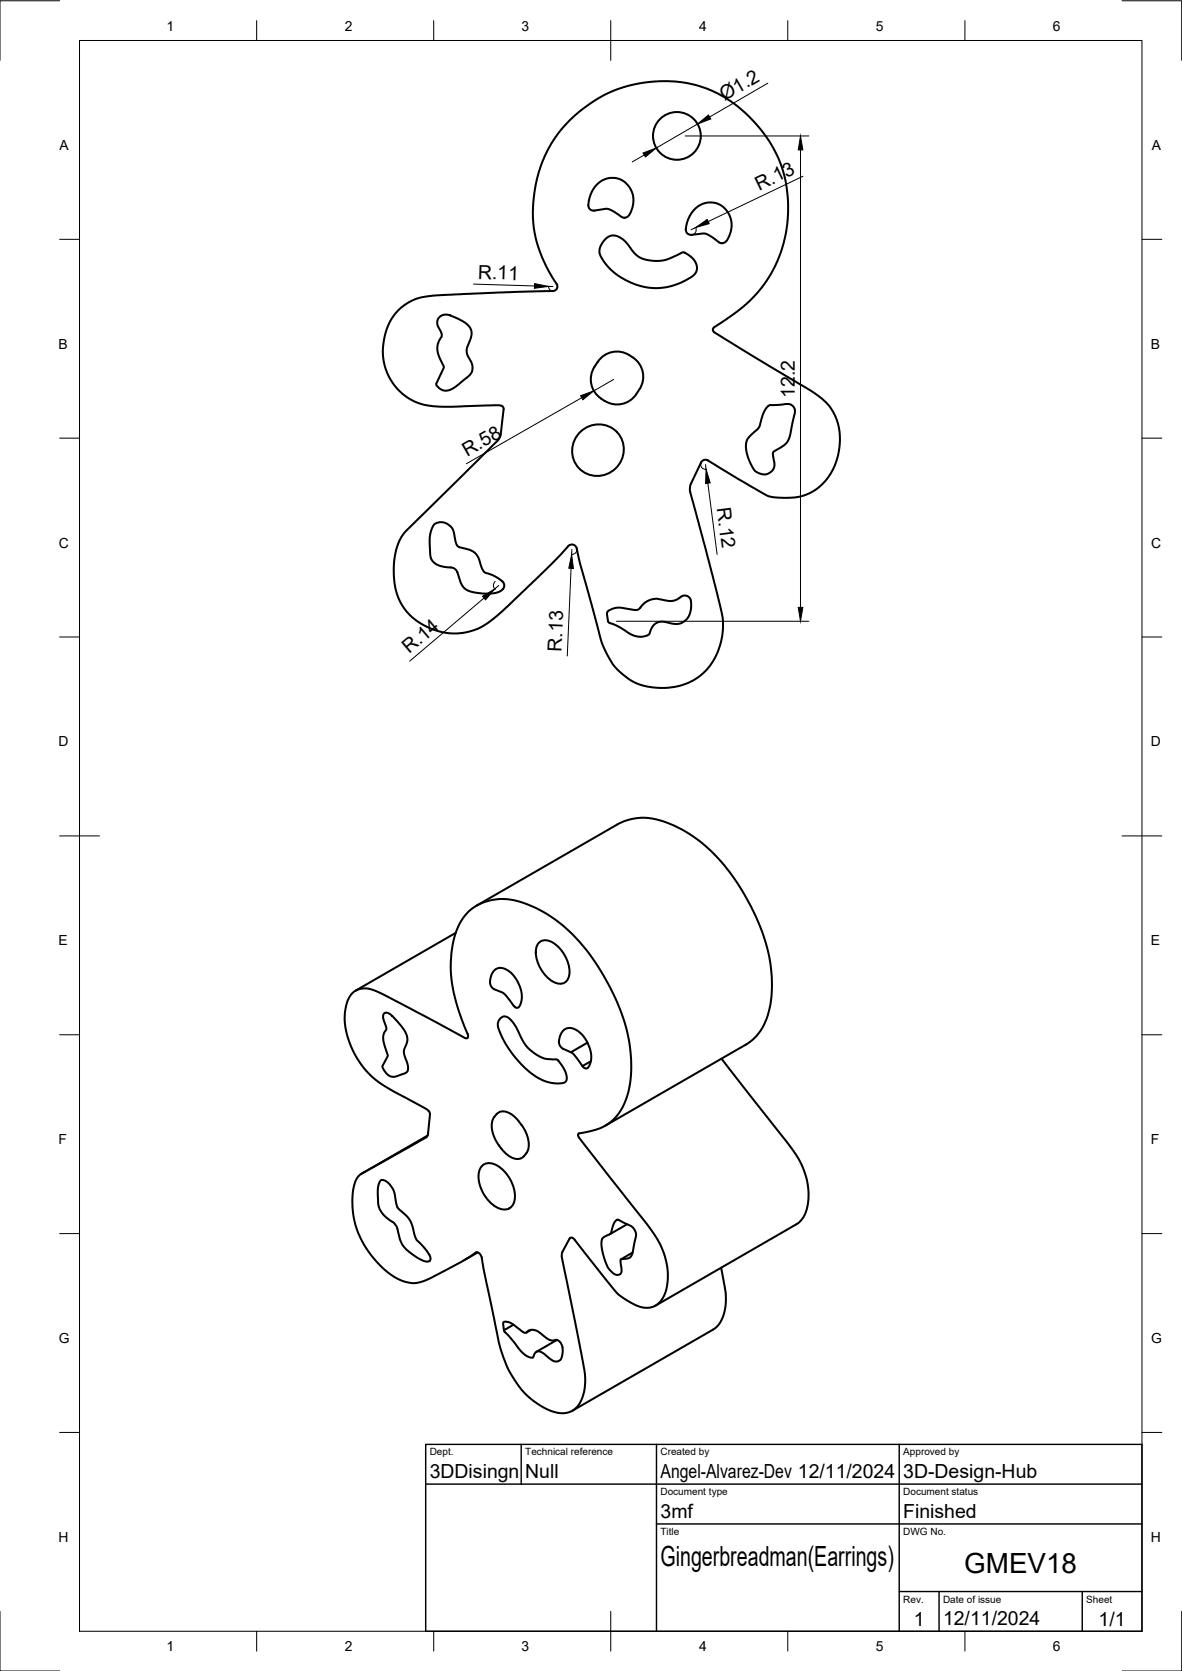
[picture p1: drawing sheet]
<svg xmlns="http://www.w3.org/2000/svg" width="297mm" height="420mm" viewBox="0 0 297 420" stroke-linecap="round" stroke-linejoin="round" font-family="sans-serif">
<!-- layer: Visible -->
<g fill="none" stroke="#000" stroke-width=".51">
<path d="M156.2 54.6l-2.2-1.5-1.2-.6-3.5 .5a1.64 1.64 0 0 1-1.3-2.5l.7-2.3 1.2-1.7 1.6-1.2 2-.6 1.9 .2 1.8 1.1 1.3 1.5 .6 1.8a6.1 6.1 0 0 1-1.6 5.3l-.6 .2M156.2 54.5l.7 .3M110.3 79.9a2.87 2.87 0 0 1 3.8-.2l2.8 1.5 1 .9 .5 .9 .1 1.3-1.1 3.1-.1 1 .3 1.1 1 1.9 .1 .9a3.4 3.4 0 0 1-2 3.1l-2.1 1.8-1.5 .8a2.5 2.5 0 0 1-3.5-1.6l1.9-4-1.6-4.2v-1.2l.5-1.4a1.82 1.82 0 0 0 .2-2.6l-.7-1.6v-.8zM139.9 71.4l-2.6-4.4-2.1-5-1-4.2-.3-4.1 .4-5.1 1.1-5.3 1.4-3.9 1.2-2.3 1.7-2.7a32.8 32.8 0 0 1 40.7-10.9 33.4 33.4 0 0 1 17.3 23.5 32.6 32.6 0 0 1-15.8 33.7l-2.6 1.7-.1 .7 .3 .4M139.9 71.4a1.23 1.23 0 0 1-.1 1.4 1.23 1.23 0 0 1-1.4 .4l-28.5 1.1-2.9 .3-2.2 .5-3.1 1.5-2.4 2.3-1 1.5-.8 1.6-.8 2.4-.3 1.6a13.9 13.9 0 0 0 14.5 16.3l14.2-.4a1.28 1.28 0 0 1 1.5 1M152.2 60l.7-.5 1-.3 .8 .1 1 .3 1.6 1.3 2.7 3.3 .9 .6 1.3 .5 2.5 .3 2.1-.2 5-2 1.8 1.1 1.2 1.4a2.8 2.8 0 0 1-1.7 4.1l-3.3 1.6a16.1 16.1 0 0 1-19-7.5l-.2-1.2 .2-.8 .6-1.1zM181.4 61.1l-.7-.2-1.9-1.4-1.4-.7-.6-.1-3 .4a1.64 1.64 0 0 1-1.3-2.6l.8-2.1 1.1-1.6 1.6-1.3 1.9-.6 2.1 .2 1.7 .9 1.5 1.9 .6 1.8a6.2 6.2 0 0 1-1.8 5.3l-.6 .2M179.5 83.5l24.5 14.9 2.6 1.9 2 2 1.2 2.1 .7 2 .5 2.2v3.1l-.3 2.6-.9 2.7-1 2-1.4 2a12.8 12.8 0 0 1-11.5 4.1l-1.9-.1-1.3-.4-14.8-8.8a1.22 1.22 0 0 0-1.7 .5l-2.5 5.3M126.6 102.9l-.8 6.2-.5 1.4-23.4 23.1-1 1.4-1.4 3.3-.5 3.4 .1 4.9 1 3.8 1.6 2.7 1.7 1.9 2.3 1.7 2.7 1.4 3.1 .9 2.1 .3 2.6-.1 2.8-.7 1.6-.7 1.7-1 4.1-3.3 12.1-11.6 4.2-4.5M145.9 108.6a6.4 6.4 0 0 1 9.8 .8 6.4 6.4 0 0 1-2.6 9.5 6.4 6.4 0 0 1-8.2-1.9 6.4 6.4 0 0 1 1-8.4zM151.1 100.2a6 6 0 0 1-.9-9.2 5.9 5.9 0 0 1 8.8-1.1 6 6 0 0 1 .9 9.2 5.9 5.9 0 0 1-8.8 1.1M193.7 101.9a3.8 3.8 0 0 0-2.1 2.5l-.2 .8a4.5 4.5 0 0 1-1.1 2.8l-1.7 1.6a4.6 4.6 0 0 0-.7 5.1l.7 1.7 1 1.9 .6 .5 1.2 .4a2.68 2.68 0 0 0 2.8-1 2.68 2.68 0 0 0 .2-2.9l-.1-1.6 1.8-1.1a5.4 5.4 0 0 0 2.8-4.9l.9-4-.1-1-.5-.6a3.7 3.7 0 0 0-3.2-.3l-2.3 .1"/>
<path d="M173.7 121.6l-.3 .8a22 22 0 0 0 1.4 6.1l5 19.1 1.7 7.3 .2 3.7-.8 3.8a14.5 14.5 0 0 1-15.8 10.5l-3.8-.6-2.9-1.3-3.2-2.6-1.1-1.2-.8-1.3-1.3-2.5-1-2.4-5.2-19.2-.7-3.2a1.39 1.39 0 0 0-.7-1.5 1.39 1.39 0 0 0-1.7 .3M114.9 143.9l1.2 3.2 .7 .9 .7 .5 1.8 .5 2.2 .2h2.4l1.2-.3a1.89 1.89 0 0 0 1.5-2.3l-.3-.4M114.9 143.9a2.8 2.8 0 0 0-2.7-1.3l-2.5-.7-.8-.6-.6-.9-.2-1.1-.1-3.7 .4-2.3a2.72 2.72 0 0 1 2.1-2 2.72 2.72 0 0 1 2.7 1.1l.7 1.1 .4 1.9a2.3 2.3 0 0 0 2.4 2.5l1.6 .4 1.2 .9 .8 1.1 .7 2.3a2.08 2.08 0 0 0 2 1.7l1.3 .6 1.9 1.3M159.6 153.4l-3.7-.6h-1l-1.3 .4a1.17 1.17 0 0 0-1.1 1.3l.3 1.7M171 150.1l-1.1 .8-1.2 .2-3.6-.6-1.3 .2-1.2 .5-1.3 1.1a2.11 2.11 0 0 1-1.7 1.1M171 150.1a1.58 1.58 0 0 1 2.6 1M173.6 151.1l.1 1.4-.3 1.8-.6 1.1-.7 .7a4.3 4.3 0 0 1-4.5 .4l-1.5-.2-1.4 .5-.8 .9-.7 1.7-.4 .3a5.6 5.6 0 0 1-5.9-1.3l-2-1.1-1.7-.6-.4-.5M114.5 234.6l-25.1 14.5M119.7 227.7l35.4-20.4a14.3 14.3 0 0 1 13.2-.2 38.8 38.8 0 0 1 18.3 17 45.3 45.3 0 0 1 7.4 24 18.3 18.3 0 0 1-4.3 12.8l-2.2 1.7-35.4 20.4M135.6 236.9a3.2 3.2 0 0 1 4 .5 9.1 9.1 0 0 1 3.5 7.8 2.49 2.49 0 0 1-1.6 2.1 2.49 2.49 0 0 1-2.6-.5 9.1 9.1 0 0 1-4.2-8.2l.2-.7zM96.5 254.9l.3-.2h.7a14 14 0 0 1 4.8 5.9 4.8 4.8 0 0 1-.7 3.3 6.8 6.8 0 0 0 .8 3.8 1.74 1.74 0 0 1-1.6 2.5 2.95 2.95 0 0 1-3.1 .2l-.8-.8a1.96 1.96 0 0 1-.8-1.6l1.3-2.4-.4-1.5a5.9 5.9 0 0 1-.4-4.5 1.3 1.3 0 0 0 .3-1.8l-.3-.8a2.22 2.22 0 0 1-.1-2.1zM117.5 259.9a41.3 41.3 0 0 1-4.2-18.9 17.1 17.1 0 0 1 4.7-12.1 13.9 13.9 0 0 1 14.9-1.4 38.5 38.5 0 0 1 18.3 17 46.2 46.2 0 0 1 7.4 22.9 19 19 0 0 1-4.3 14 12.8 12.8 0 0 1-7.7 3.4l-1.2 .3-.1 .3 .2 .6 16.2 20.7a23.1 23.1 0 0 1 6.1 13.4 9.2 9.2 0 0 1-2.6 7.9 5.8 5.8 0 0 1-6.7-.5l-2.1-1.3-1.4-1.1-10.6-13.4"/>
<path d="M117.5 259.9l.1 .6a.49 .49 0 0 1-.5 .6l-17-9.1a32.9 32.9 0 0 0-7.5-3.4 4.7 4.7 0 0 0-5.6 4.2 18.9 18.9 0 0 0 3.7 14.8 23.4 23.4 0 0 0 9.4 7.4l6.8 3.7a1.8 1.8 0 0 1 1.2 1.5l-.6 5.2-.5 .6M124.2 248.7l2.5 1.2 2.4 3M124.2 248.7a2.31 2.31 0 0 1-.8-3.1 2.59 2.59 0 0 1 1.7-2.2 2.59 2.59 0 0 1 2.7 .8 7.6 7.6 0 0 1 2.8 8.8 .81 .81 0 0 1-.8 .4 .81 .81 0 0 1-.7-.6M125.8 256a1.82 1.82 0 0 1 2.8 .7 16.4 16.4 0 0 1 2.6 4.7 8.8 8.8 0 0 0 8.8 5 6 6 0 0 1 2.3 5.3 1.96 1.96 0 0 1-2.1 .7 13.3 13.3 0 0 1-9.5-5.1 23.2 23.2 0 0 1-5.6-9.4l.1-.9zM140.4 262a3.4 3.4 0 0 1 2.4-3.5 5.8 5.8 0 0 1 5 4.2 5.2 5.2 0 0 1-.2 5.9 1.01 1.01 0 0 1-1.2-.5M140.5 262a1.98 1.98 0 0 0 1 1.7l2.4 1.1 2.5 3.3M147.6 262.2l-4.1 2.4M148.5 266.8l-2.1 1.3M181.3 266.2l15.8 20.1a22.6 22.6 0 0 1 6.1 13.4 9.3 9.3 0 0 1-2.5 7.8l-35.9 20.8M107 286l-16.2 9.1a5.8 5.8 0 0 0-2.1 4.7 22.5 22.5 0 0 0 12.4 22.3 8.6 8.6 0 0 0 7.9-1.1l7.2-3.9 2.9-1.8a1.1 1.1 0 0 1 1.2-.3 1.1 1.1 0 0 1 .7 1l2.3 11.4a124.7 124.7 0 0 0 3.3 14 21.6 21.6 0 0 0 10.4 12.7 6.9 6.9 0 0 0 7.3 .3 8.6 8.6 0 0 0 2.8-6.9 52.9 52.9 0 0 0-1.5-9.4l-4.4-22.2 .2-1.2 1.8-3.3 .5-.2 .7 .5M107.4 285.5l-16.6 9.6M121.2 293.1a3.3 3.3 0 0 1 4.2 .3 9.1 9.1 0 0 1 3.8 8.8 2.68 2.68 0 0 1-4.2 1.5 9.2 9.2 0 0 1-4.6-9.3z"/>
<path d="M126 288.8a5.2 5.2 0 0 0 4.7 2.6l.5-.3 1-1.1M131 282.8a6.6 6.6 0 0 0-4.6-3.4 3.6 3.6 0 0 0-2.8 4.2 10 10 0 0 0 2.4 5.2M131 282.8a7.3 7.3 0 0 1 1.6 6.7l-.4 .5M99.9 308.9l-.6-1.1-.6-.5a6.4 6.4 0 0 1-3.7-6.5 5.1 5.1 0 0 1 .8-4.1 3.3 3.3 0 0 1 2.9 2.3l.6 1.6a6 6 0 0 0 .9 3.4 8.3 8.3 0 0 1 4 6.5l.2 .5a3.2 3.2 0 0 0 1.3 1.8l.8 .8a4.5 4.5 0 0 1 1.7 3.1 1.3 1.3 0 0 1-2 .2 11 11 0 0 1-5.6-4.9l-.7-3.1M120 314.9l-3.4 2M154.7 306.9l.6-.2 1.9 1a3 3 0 0 1 2.6 3.3l-.4 1.5a7.1 7.1 0 0 1-.9 3.5 4.6 4.6 0 0 1-2.5 .7l-.1 .4a5.7 5.7 0 0 1 .1 3.2 1.62 1.62 0 0 1-2.4-.6 11.4 11.4 0 0 1-2.3-8.1 2.24 2.24 0 0 1 1.8-1.2l.5-.4 .5-2zM157.6 307.8l-4.4 2.6M159 314.9l-2.9 1.7M181.2 318.8l.3 1.3a21.5 21.5 0 0 1 .4 10.2 6.4 6.4 0 0 1-2.7 4l-35.4 20.4M126.5 332.5a2.65 2.65 0 0 1 3 .9l.8 .6a3.2 3.2 0 0 0 1.9 1.1 2.63 2.63 0 0 1 3.8 .3 4 4 0 0 0 3.3 1.6 1.87 1.87 0 0 1 2.1 2.2 3.3 3.3 0 0 1-.8 2.9 2.16 2.16 0 0 1-2.7-.7l-.8-.7a1.99 1.99 0 0 0-2.5-.7l-.4 .6a.81 .81 0 0 1-.5 .8 .81 .81 0 0 1-.9-.2 8.4 8.4 0 0 1-3.6-3.7l-2.5-2.8zM129 333.1l-2.4 1.4M133.5 334.4l-1.3 .7"/>
<path d="M140 336.9l-5.2 3"/>
<circle cx="170.1" cy="34.2" r="6"/>
</g>
<!-- layer: BORDER -->
<g fill="none" stroke="#000" stroke-width=".25">
<path d="M15 .2h-15v15M20 10.2h267v400h-267zM64.5 5.2v5M109 5.2v5M153.5 5.2v10M198 5.2v5M242.5 5.2v5M282 .2h15v15M15 60.2h5M287 60.2h5M15 110.2h5M287 110.2h5"/>
<path d="M15 160.2h5M287 160.2h5M15 210.2h10M282 210.2h10M15 260.2h5M287 260.2h5M15 310.2h5M287 310.2h5M15 360.2h5M287 360.2h5M0 405.2v15h15M64.5 410.2v5"/>
<path d="M109 410.2v5M153.5 405.2v10M198 410.2v5M242.5 410.2v5M297 405.2v15h-15"/>
</g>
<!-- layer: TITLEBLOCK -->
<path d="M107 363.2h180v47h-180zM107 373.2h180M131 363.2v10M165 363.2v47M226 363.2v47M165 383.2h122M226 400.2h61M236 400.2v10M272 400.2v10" fill="none" stroke="#000" stroke-width=".36"/>
<!-- layer: FD_Dimensions -->
<g fill="none" stroke="#000" stroke-width=".25">
<path d="M161.9 39l-3 1.7M172.2 34.2h31.1M175.3 31.2l-10.4 6M193 20.9l-14.7 8.5M201.2 37.7v115M173.7 57.8l1.1-.6a1.3 1.3 0 0 1-1 1.9M201.8 44.3l-23.8 11.4M119 71.4l15.3 .5M139 72.1l-1.2-.1 .4 .8 .8 .4M154.2 95.4l-5 2.9M146.2 100l-29 16.6M176.2 116.3a1.22 1.22 0 0 0 1.3 1.7"/>
<path d="M177.3 116.8l.1 1.2M145 137.9a1.26 1.26 0 0 1-1.3 1.5v-1.2M177.9 121.5l2.3 17.9M121.6 150.4l-18.6 15.8M124.4 146.2a1.37 1.37 0 0 0 .1 2M125.3 147.2l-1 .9M143.5 142.9l-.9 22M154.9 156.2h48.4"/>
</g>
<path d="M161.6 38.5l3.3-1.3-2.7 2.3zM175.3 31.2l2.7-2.3 .6 1zM201.2 34.2l.6 3.5h-1.2zM174.8 57.2l2.9-2 .5 1zM134.3 71.3l3.5 .7-3.5 .5zM145.9 99.5l3.3-1.2-2.7 2.2zM177.4 118l1.1 3.4-1.2 .2zM121.3 149.9l3-1.8-2.3 2.7zM143.7 139.4l.4 3.5h-1.2zM200.6 152.7h1.2l-.6 3.5z" fill="#000" stroke="#000" stroke-width=".25"/>
<g font-size="7">
<text x="166" y="393.7">Gingerbreadman(Earrings)</text>
<text x="242.3" y="395.4">GMEV18</text>
</g>
<g font-size="4.9">
<text x="182" y="25.5" transform="rotate(-30 182 25.5)">Ø1.2</text>
<text x="190.8" y="48" transform="rotate(-26 190.8 48)">R.13</text>
<text x="120.1" y="70.1" transform="rotate(2 120.1 70.1)">R.11</text>
<text x="199.8" y="100.1" transform="rotate(-90 199.8 100.1)">12.2</text>
<text x="117.4" y="114.8" transform="rotate(-30 117.4 114.8)">R.58</text>
<text x="180.1" y="127.8" transform="rotate(83 180.1 127.8)">R.12</text>
<text x="102.8" y="164.5" transform="rotate(-40 102.8 164.5)">R.14</text>
<text x="141.1" y="163.9" transform="rotate(-88 141.1 163.9)">R.13</text>
<text x="108" y="371.7">3DDisingn</text>
<text x="132" y="371.7">Null</text>
<text x="166" y="371.7">Angel-Alvarez-Dev 12/11/2024</text>
<text x="227" y="371.7">3D-Design-Hub</text>
<text x="166" y="381.7">3mf</text>
<text x="227" y="381.7">Finished</text>
<text x="229.6" y="408.8">1</text>
<text x="237" y="408.7">12/11/2024</text>
<text x="276.1" y="408.8">1/1</text>
</g>
<g font-size="3.5">
<text x="41.9" y="7.7">1</text>
<text x="86.6" y="7.7">2</text>
<text x="131.1" y="7.7">3</text>
<text x="175.7" y="7.7">4</text>
<text x="220.1" y="7.7">5</text>
<text x="264.6" y="7.7">6</text>
<text x="15" y="37.7">A</text>
<text x="289.5" y="37.7">A</text>
<text x="14.7" y="87.7">B</text>
<text x="289.2" y="87.7">B</text>
<text x="14.8" y="137.7">C</text>
<text x="289.3" y="137.7">C</text>
<text x="14.7" y="187.7">D</text>
<text x="289.2" y="187.7">D</text>
<text x="14.7" y="237.7">E</text>
<text x="289.2" y="237.7">E</text>
<text x="14.7" y="287.7">F</text>
<text x="289.2" y="287.7">F</text>
<text x="14.8" y="337.7">G</text>
<text x="289.3" y="337.7">G</text>
<text x="14.7" y="387.7">H</text>
<text x="289.2" y="387.7">H</text>
<text x="41.9" y="415.2">1</text>
<text x="86.6" y="415.2">2</text>
<text x="131.1" y="415.2">3</text>
<text x="175.7" y="415.2">4</text>
<text x="220.1" y="415.2">5</text>
<text x="264.6" y="415.2">6</text>
</g>
<g font-size="2.5">
<text x="108" y="366">Dept.</text>
<text x="132" y="366">Technical reference</text>
<text x="166" y="366">Created by</text>
<text x="227" y="366">Approved by</text>
<text x="166" y="376">Document type</text>
<text x="227" y="376">Document status</text>
<text x="166" y="386">Title</text>
<text x="227" y="386">DWG No.</text>
<text x="227" y="403">Rev.</text>
<text x="237" y="403">Date of issue</text>
<text x="273" y="403">Sheet</text>
</g>
</svg>
